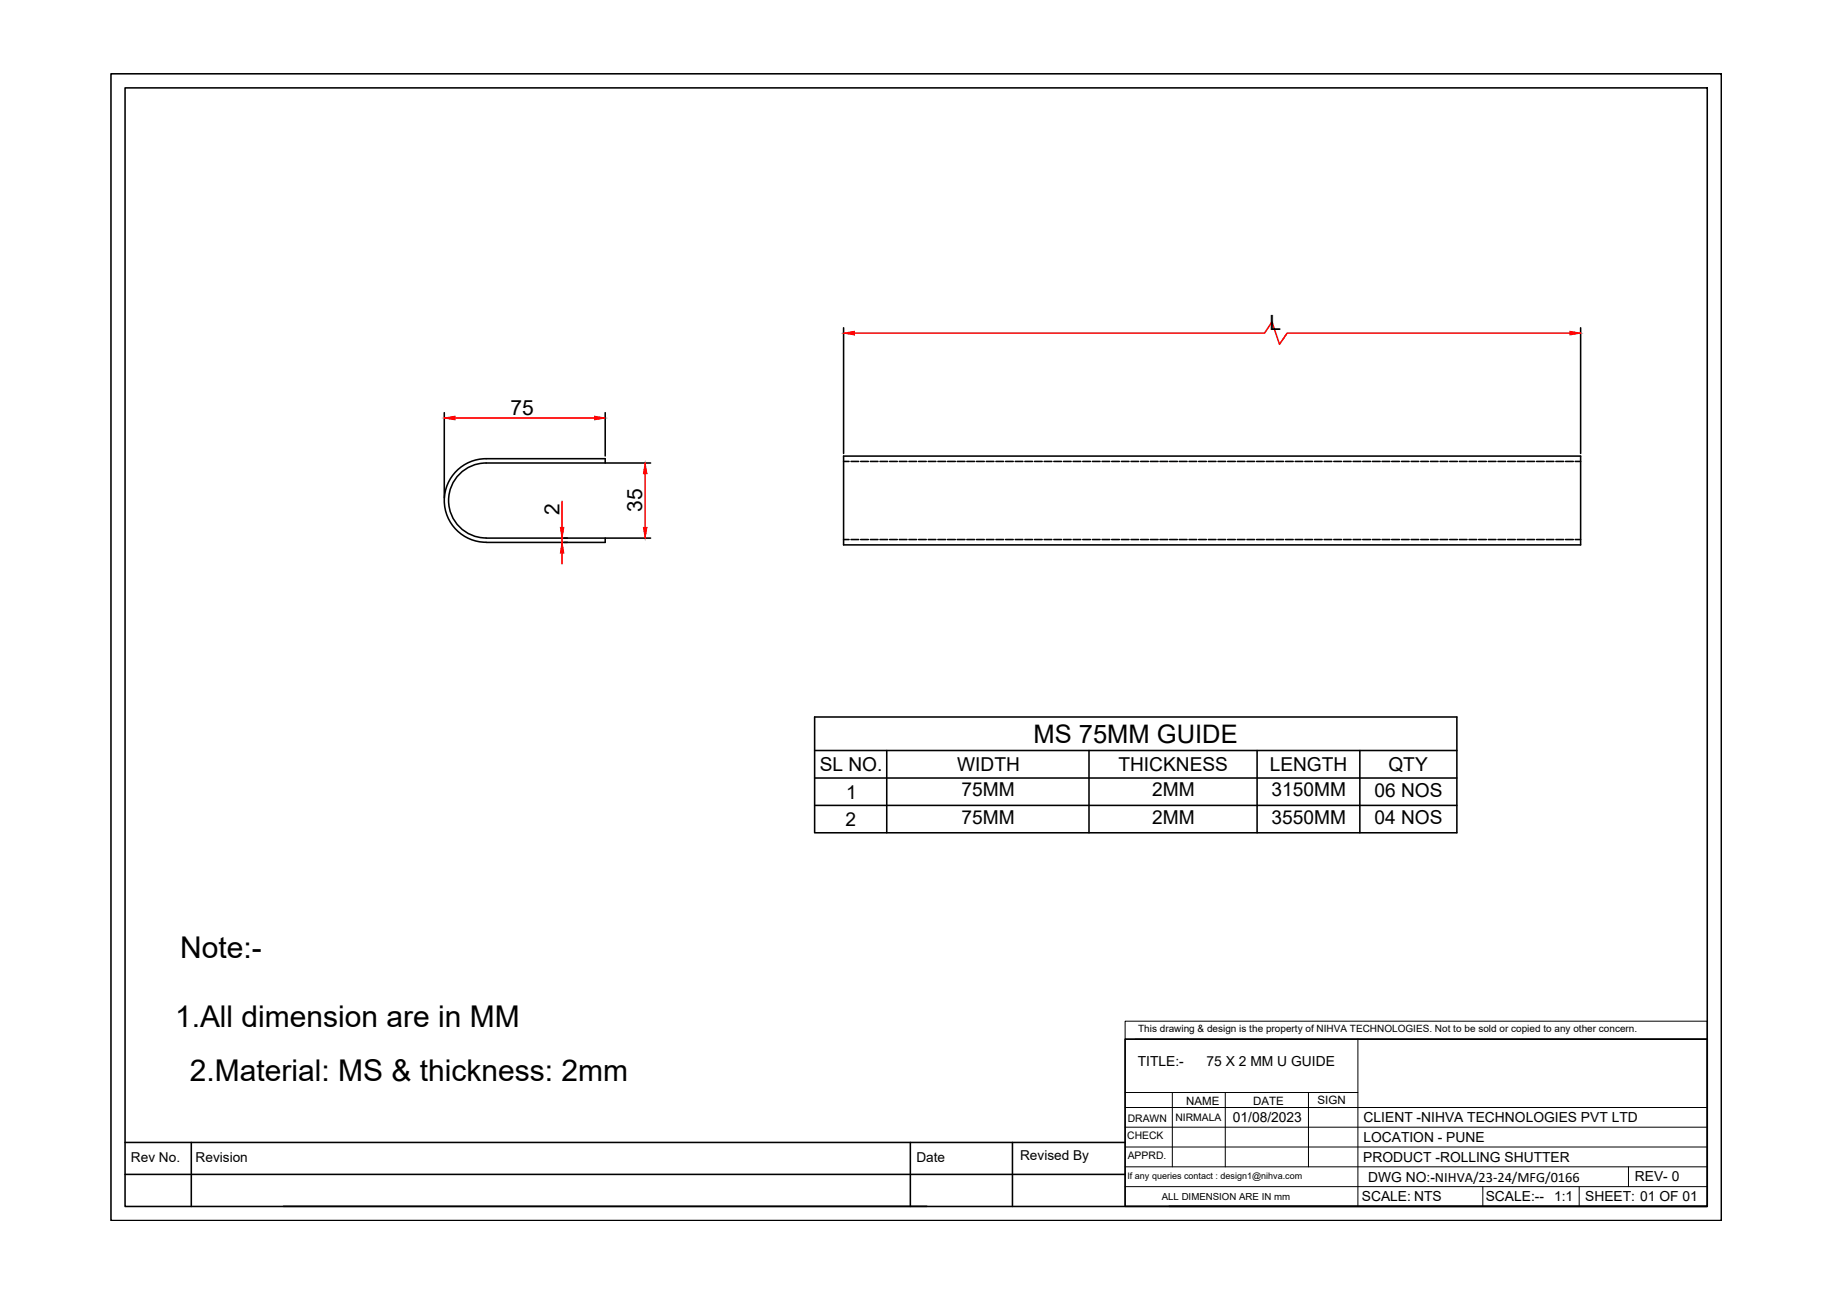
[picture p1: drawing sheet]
<svg xmlns="http://www.w3.org/2000/svg" width="297mm" height="210mm" viewBox="0 0 297 210" stroke-linecap="round" stroke-linejoin="round" font-family="sans-serif">
<!-- layer: 0 -->
<g fill="none" stroke="#000" stroke-width=".25">
<path d="M18 12h261.4v186.1h-261.4zM20.3 14.3h256.8v181.6h-256.8zM136.9 53.2v20.4M256.6 53.2v20.4M72.1 67v13.8M78.9 74.5a6.8 6.8 0 0 0-6.8 6.7 6.8 6.8 0 0 0 6.8 6.8M78.9 75.2a6.1 6.1 0 0 0-6.1 6 6.1 6.1 0 0 0 6.1 6.1M78.9 74.5h19.3v.7h-19.3M98.2 67v7M98.3 75.2h7.3M136.9 74h119.7v14.5h-119.7zM136.9 74.9h.9"/>
<path d="M138.1 74.9h1.3M139.7 74.9h1.2M141.3 74.9h1.2M142.8 74.9h1.3M144.4 74.9h1.2M146 74.9h1.2M147.5 74.9h1.3M149.1 74.9h1.2M150.7 74.9h1.2M152.2 74.9h1.3M153.8 74.9h1.3M155.4 74.9h1.2"/>
<path d="M156.9 74.9h1.3M158.5 74.9h1.3M160.1 74.9h1.2M161.6 74.9h1.3M163.2 74.9h1.3M164.8 74.9h1.2M166.3 74.9h1.3M167.9 74.9h1.3M169.5 74.9h1.2M171 74.9h1.3M172.6 74.9h1.3M174.2 74.9h1.2"/>
<path d="M175.7 74.9h1.3M177.3 74.9h1.3M178.9 74.9h1.2M180.4 74.9h1.3M182 74.9h1.3M183.6 74.9h1.2M185.1 74.9h1.3M186.7 74.9h1.3M188.3 74.9h1.2M189.8 74.9h1.3M191.4 74.9h1.3M193 74.9h1.2"/>
<path d="M194.6 74.9h1.2M196.1 74.9h1.3M197.7 74.9h1.2M199.3 74.9h1.2M200.8 74.9h1.3M202.4 74.9h1.2M204 74.9h1.2M205.5 74.9h1.3M207.1 74.9h1.2M208.7 74.9h1.2M210.2 74.9h1.3M211.8 74.9h1.2"/>
<path d="M213.4 74.9h1.2M214.9 74.9h1.3M216.5 74.9h1.2M218.1 74.9h1.2M219.6 74.9h1.3M221.2 74.9h1.3M222.8 74.9h1.2M224.3 74.9h1.3M225.9 74.9h1.3M227.5 74.9h1.2M229 74.9h1.3M230.6 74.9h1.3"/>
<path d="M232.2 74.9h1.2M233.7 74.9h1.3M235.3 74.9h1.3M236.9 74.9h1.2M238.4 74.9h1.3M240 74.9h1.3M241.6 74.9h1.2M243.1 74.9h1.3M244.7 74.9h1.3M246.3 74.9h1.2M247.8 74.9h1.3M249.4 74.9h1.3"/>
<path d="M251 74.9h1.2M252.5 74.9h1.3M254.1 74.9h1.3M255.7 74.9h.9M78.9 87.4h19.3v.7h-19.3M98.3 87.4h7.3M136.9 87.6h.9M138.1 87.6h1.3M139.7 87.6h1.2M141.3 87.6h1.2M142.8 87.6h1.3M144.4 87.6h1.2"/>
<path d="M146 87.6h1.2M147.5 87.6h1.3M149.1 87.6h1.2M150.7 87.6h1.2M152.2 87.6h1.3M153.8 87.6h1.3M155.4 87.6h1.2M156.9 87.6h1.3M158.5 87.6h1.3M160.1 87.6h1.2M161.6 87.6h1.3M163.2 87.6h1.3"/>
<path d="M164.8 87.6h1.2M166.3 87.6h1.3M167.9 87.6h1.3M169.5 87.6h1.2M171 87.6h1.3M172.6 87.6h1.3M174.2 87.6h1.2M175.7 87.6h1.3M177.3 87.6h1.3M178.9 87.6h1.2M180.4 87.6h1.3M182 87.6h1.3"/>
<path d="M183.6 87.6h1.2M185.1 87.6h1.3M186.7 87.6h1.3M188.3 87.6h1.2M189.8 87.6h1.3M191.4 87.6h1.3M193 87.6h1.2M194.6 87.6h1.2M196.1 87.6h1.3M197.7 87.6h1.2M199.3 87.6h1.2M200.8 87.6h1.3"/>
<path d="M202.4 87.6h1.2M204 87.6h1.2M205.5 87.6h1.3M207.1 87.6h1.2M208.7 87.6h1.2M210.2 87.6h1.3M211.8 87.6h1.2M213.4 87.6h1.2M214.9 87.6h1.3M216.5 87.6h1.2M218.1 87.6h1.2M219.6 87.6h1.3"/>
<path d="M221.2 87.6h1.3M222.8 87.6h1.2M224.3 87.6h1.3M225.9 87.6h1.3M227.5 87.6h1.2M229 87.6h1.3M230.6 87.6h1.3M232.2 87.6h1.2M233.7 87.6h1.3M235.3 87.6h1.3M236.9 87.6h1.2M238.4 87.6h1.3"/>
<path d="M240 87.6h1.3M241.6 87.6h1.2M243.1 87.6h1.3M244.7 87.6h1.3M246.3 87.6h1.2M247.8 87.6h1.3M249.4 87.6h1.3M251 87.6h1.2M252.5 87.6h1.3M254.1 87.6h1.3M255.7 87.6h.9M132.2 116.4h104.3v18.8h-104.3z"/>
<path d="M132.2 121.8h104.3M132.2 126.3h104.3M132.2 130.7h104.3M143.9 121.8v13.4M176.8 121.8v13.4M204 121.8v13.4M220.7 121.8v13.4M182.6 168.7h94.5v27.1h-94.5zM20.3 190.6h162.3M20.3 185.5h162.3M31.1 185.5v10.4M46 195.8h104.5"/>
<path d="M147.8 185.5v10.4M164.3 185.5v10.4M189.8 195.8h87.3"/>
</g>
<path d="M138.7 54.1h66.6l1.2-1.8 1.2 3.6 1.2-1.8h45.9M73.9 67.9h22.6M104.7 76.9v8.7M91.2 81.4v4.2M91.2 87.4v.7M91.2 89.8v1.7" fill="none" stroke="#f00" stroke-width=".25"/>
<g fill="#f00" stroke="#f00" stroke-width=".16">
<path d="M136.9 54.1l1.8-.3v.6z"/>
<path d="M254.8 53.8l1.8 .3-1.8 .3z"/>
<path d="M72.1 67.9l1.8-.3v.6z"/>
<path d="M96.5 67.6l1.7 .3-1.7 .3z"/>
<path d="M104.4 85.6h.6l-.3 1.8z"/>
<path d="M104.7 75.2l.3 1.7h-.6z"/>
<path d="M91.2 88.1l.3 1.7h-.5z"/>
<path d="M91 85.6h.5l-.3 1.8z"/>
</g>
<g fill="none" stroke="#000" stroke-width=".16">
<path d="M182.6 165.8h94.5v2.9h-94.5zM182.6 179.8h94.5M182.6 168.7v27.1M182.6 177.4h37.8M184.2 168.7h92.9M190.3 177.4v12M198.9 177.4v12M212.4 177.4v12M220.4 168.7v27.1M182.6 189.4h94.5M182.6 186.2h94.5M182.6 183h94.5"/>
<path d="M182.6 192.6h94.5M240.7 192.6v3.2M256.3 192.6v3.2M264.3 189.4v3.2"/>
</g>
<g font-size="4.9">
<text x="29.3" y="155.6">Note:-</text>
<text x="28.4" y="166.8">1.All dimension are in MM</text>
<text x="30.8" y="175.5">2.Material: MS &amp; thickness: 2mm</text>
</g>
<text font-size="4.1" x="167.7" y="120.6">MS 75MM GUIDE</text>
<g font-size="3.4">
<text x="206.1" y="53.6">L</text>
<text x="82.9" y="67.4">75</text>
<text x="90.8" y="83.5" transform="rotate(-90 90.8 83.5)">2</text>
<text x="104.2" y="83.1" transform="rotate(-90 104.2 83.1)">35</text>
</g>
<g font-size="3.1">
<text x="133.1" y="125.2">SL NO.</text>
<text x="155.4" y="125.2">WIDTH</text>
<text x="181.5" y="125.2">THICKNESS</text>
<text x="206.1" y="125.2">LENGTH</text>
<text x="225.4" y="125.1">QTY</text>
<text x="137.3" y="129.6">1</text>
<text x="156.1" y="129.3">75MM</text>
<text x="187" y="129.3">2MM</text>
<text x="206.4" y="129.3">3150MM</text>
<text x="223.1" y="129.3">06 NOS</text>
<text x="137.2" y="134.1">2</text>
<text x="156.1" y="133.7">75MM</text>
<text x="187" y="133.7">2MM</text>
<text x="206.4" y="133.7">3550MM</text>
<text x="223.1" y="133.8">04 NOS</text>
</g>
<g font-size="2.2">
<text x="184.7" y="173.1">TITLE:-</text>
<text x="195.9" y="173.1">75 X 2 MM U GUIDE</text>
<text x="200.1" y="182.1">01/08/2023</text>
<text x="221.3" y="185.4">LOCATION - PUNE</text>
<text x="221.3" y="182.2">CLIENT -NIHVA TECHNOLOGIES PVT LTD</text>
<text x="21.3" y="188.6">Rev No.</text>
<text x="31.7" y="188.6">Revision</text>
<text x="148.7" y="188.6">Date</text>
<text x="165.6" y="188.3">Revised By</text>
<text x="221.3" y="188.6">PRODUCT -ROLLING SHUTTER</text>
<text x="222.1" y="191.8">DWG NO:-NIHVA/23-24/MFG/0166</text>
<text x="265.4" y="191.8">REV- 0</text>
<text x="221" y="195">SCALE: NTS</text>
<text x="241.2" y="195">SCALE:--</text>
<text x="252.2" y="195">1:1</text>
<text x="257.3" y="195">SHEET: 01 OF 01</text>
</g>
<g font-size="1.9">
<text x="192.5" y="179.3">NAME</text>
<text x="203.4" y="179.4">DATE</text>
<text x="213.9" y="179.2">SIGN</text>
</g>
<g font-size="1.7">
<text x="183" y="184.9">CHECK</text>
<text x="183" y="182.1">DRAWN</text>
<text x="190.8" y="182">NIRMALA</text>
<text x="183" y="188.1">APPRD.</text>
</g>
<g font-size="1.6">
<text x="184.7" y="167.6">This drawing &amp; design is the property of NIHVA TECHNOLOGIES. Not to be sold or copied to any other concern.</text>
<text x="188.6" y="194.8">ALL DIMENSION ARE IN mm</text>
</g>
<text font-size="1.5" x="183" y="191.5">If any queries contact : design1@nihva.com</text>
</svg>
